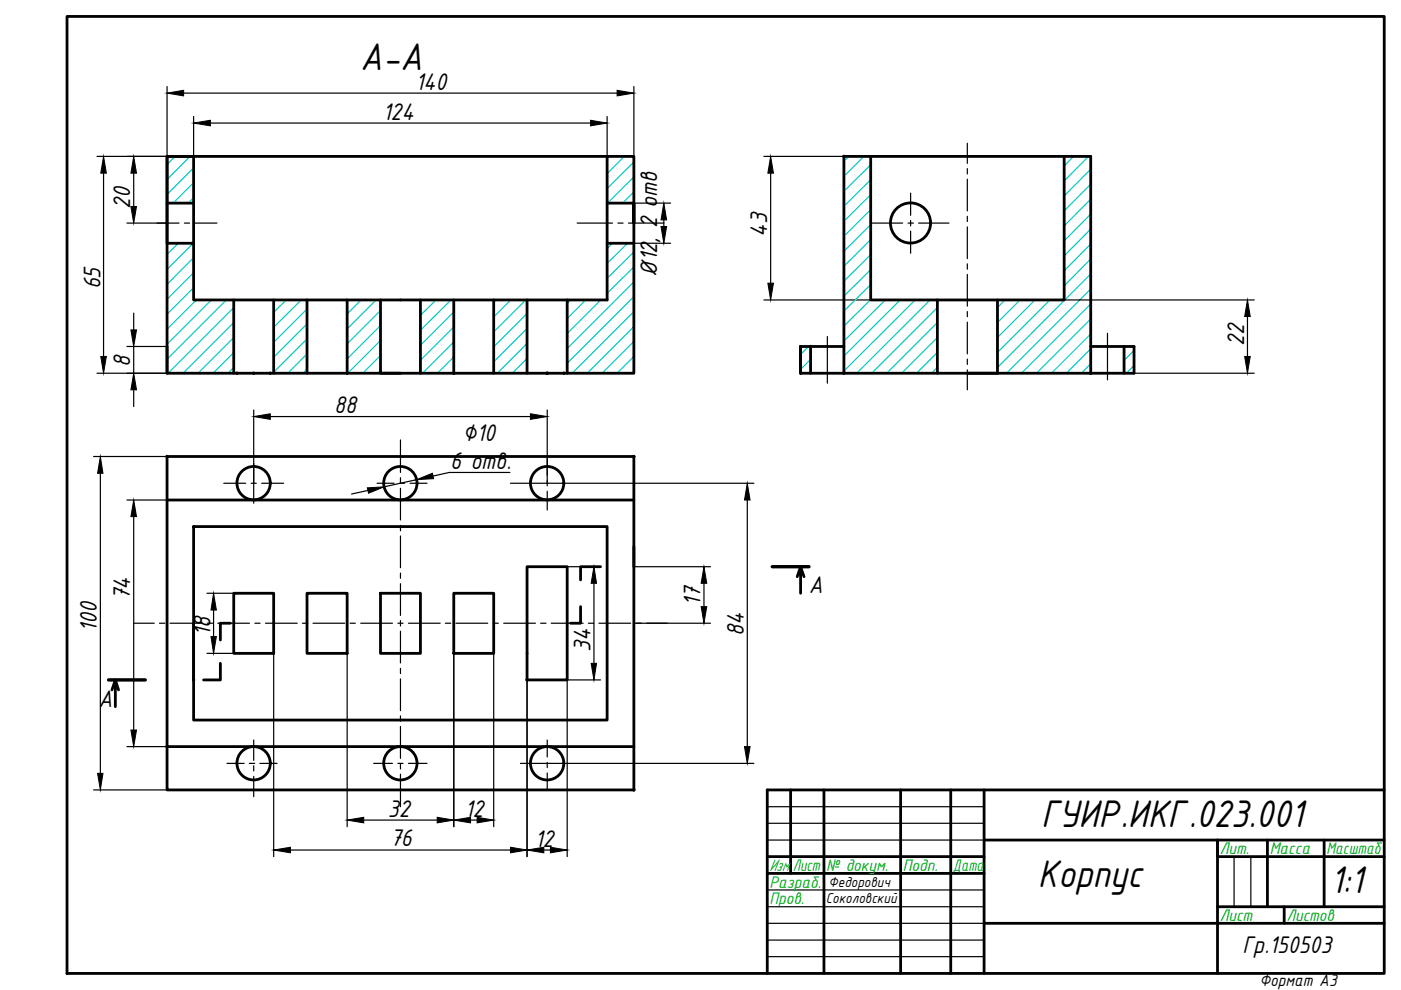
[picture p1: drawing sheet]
<svg xmlns="http://www.w3.org/2000/svg" width="297mm" height="210mm" viewBox="0 0 297 210" stroke-linecap="round" stroke-linejoin="round" font-family="sans-serif">
<!-- layer: 0 -->
<g fill="none" stroke="#000" stroke-width=".59">
<path d="M14.2 3.5h279.3v202.9h-279.3zM35.4 33.2h99v45.9h-99zM35.4 33.2h5.6v30.4h87.7v-30.4M35.4 33.2v18.4h5.6M184.6 33.2v30.4h41v-30.4M35.4 43.1h5.6M128.7 43.1h5.7M128.7 51.6h5.7M134.4 47.3v-4.2v4.2M35.4 73.5v5.6M49.6 63.6v15.5M58 63.6v15.5"/>
<path d="M65.1 63.6v15.5M73.6 63.6v15.5M80.7 63.6v15.5h4.2M89.1 63.6v15.5M96.2 63.6v15.5M104.7 63.6v15.5M111.7 63.6v15.5M120.3 63.6v15.5M169.7 73.5v5.6h70.7v-5.6h-9.1M169.7 73.5v5.6v-5.6M169.7 73.5h9.2M171.9 73.5v5.6"/>
<path d="M178.9 79.1v-45.9h52.4v45.9M198.7 63.6v15.5M211.5 63.6v15.5h-6.4M238.3 73.5v5.6M35.4 96.8h99v70.7h-99zM35.4 106h99M41 111.6h87.7v41.1h-87.7zM41 132.1v12.1M48.8 132.1h-2.1v3.6M49.6 125.8h8.4v12.7h-8.4zM65.1 125.8h8.5v12.7h-8.5zM80.7 125.8h8.4v12.7h-8.4z"/>
<path d="M96.2 125.8h8.5v12.7h-8.5zM111.7 120.2h8.6v24h-8.6zM123.1 128.6v3.5h-2.1M127.3 120.2h-4.2v2.8M169 122.3l.7-2.1v5.6M169.7 120.2l.8 2.1M24.5 144.2l-.8 2.1M25.1 146.3l-.6-2.1v5.6M35.4 158.3h99M46.7 140.6v3.6h-3.5M167.6 167.5v17.7M174.7 167.5v38.9"/>
<path d="M191 167.5v38.9M201.6 167.5v38.9M208.6 167.5v38.9M208.6 178.1h84.9M268.7 178.1v14.1M280.7 178.1v14.1M293.5 167.5h-130.8v38.9M162.7 181.6h45.9M162.7 185.2h45.9M208.6 195.8h84.9M258.1 192.2h35.4M272.3 192.2v3.6"/>
<path d="M293.5 181.6h-35.4v-3.5v28.3"/>
<circle cx="193" cy="47.3" r="4.3"/>
<circle cx="53.8" cy="102.4" r="3.5"/>
<circle cx="84.9" cy="102.4" r="3.5"/>
<circle cx="116" cy="102.4" r="3.5"/>
<circle cx="53.8" cy="161.8" r="3.5"/>
<circle cx="84.9" cy="161.8" r="3.5"/>
<circle cx="116" cy="161.8" r="3.5"/>
</g>
<path d="M162.7 171h45.9M162.7 174.6h45.9M162.7 178.1h45.9M162.7 188.7h45.9M162.7 192.2h45.9M162.7 199.3h45.9M162.7 195.8h45.9M261.6 181.6v10.6M265.2 181.6v10.6M162.7 202.8h45.9" fill="none" stroke="#000" stroke-width=".25"/>
<g fill="none" stroke="#00c7c7" stroke-width=".25">
<path d="M37.1 33.2l-1.7 1.7M40.3 33.2l-4.9 4.9M41 35.6l-5.6 5.6M41 38.7l-4.3 4.4M129.2 33.2l-.5 .4M132.4 33.2l-3.7 3.6M134.4 34.3l-5.7 5.7M134.4 37.5l-5.6 5.6M180 33.2l-1.1 1M183.2 33.2l-4.3 4.2M184.6 34.9l-5.7 5.7M184.6 38.1l-5.7 5.6"/>
<path d="M227.6 33.2l-2 2M230.8 33.2l-5.2 5.2M231.3 35.9l-5.7 5.6M231.3 39l-5.7 5.7M37.8 51.6l-2.4 2.3M41 51.6l-5.6 5.5M41 41.9l-1.1 1.2M41 54.6l-5.6 5.7M41 57.8l-5.6 5.7M129.9 51.6l-1.2 1.1M133 51.6l-4.3 4.3M134.4 40.7l-2.4 2.4"/>
<path d="M134.4 53.4l-5.7 5.6M134.4 56.6l-5.7 5.6M134.4 59.7l-14.1 14.2M184.6 41.3l-5.7 5.6M184.6 44.5l-5.7 5.6M184.6 47.6l-5.7 5.7M184.6 50.8l-5.7 5.6M184.6 54l-5.7 5.6M184.6 57.2l-5.7 5.6M231.3 42.2l-5.7 5.7M231.3 45.4l-5.7 5.7M231.3 48.6l-5.7 5.6"/>
<path d="M231.3 51.7l-5.7 5.7M231.3 54.9l-5.7 5.7M231.3 58.1l-19.8 19.8M41 61l-5.6 5.6M41.6 63.6l-6.2 6.2M44.8 63.6l-9.4 9.4M48 63.6l-12.6 12.6M49.6 65.2l-14 13.9M49.6 68.4l-10.8 10.7M49.6 71.6l-7.6 7.5M49.6 74.7l-4.4 4.4M49.6 77.9l-1.3 1.2"/>
<path d="M60.7 63.6l-2.7 2.6M63.9 63.6l-5.9 5.8M65.1 65.5l-7.1 7.1M65.1 68.7l-7.1 7M65.1 71.9l-7.1 7M65.1 75l-4.1 4.1M65.1 78.2l-.9 .9M76.6 63.6l-3 3M79.7 63.6l-6.1 6.1M80.7 65.8l-7.1 7.1M80.7 69l-7.1 7.1M80.7 72.2l-7 6.9"/>
<path d="M80.7 75.4l-3.8 3.7M80.7 78.5l-.6 .6M89.3 63.6l-.2 .1M92.4 63.6l-3.3 3.3M95.6 63.6l-6.5 6.4M96.2 66.1l-7.1 7.1M96.2 69.3l-7.1 7.1M96.2 72.5l-6.6 6.6M96.2 75.7l-3.5 3.4M96.2 78.8l-.3 .3M105.1 63.6l-.4 .4M108.3 63.6l-3.6 3.6"/>
<path d="M111.5 63.6l-6.8 6.8M111.7 66.5l-7 7M111.7 69.7l-7 7M111.7 72.8l-6.3 6.3M111.7 76l-3.1 3.1M121 63.6l-.7 .8M124.2 63.6l-3.9 3.9M127.4 63.6l-7.1 7.1M134.4 62.9l-14.1 14.1M134.4 66.1l-13.1 13M134.4 69.2l-9.9 9.9M134.4 72.4l-6.7 6.7"/>
<path d="M134.4 75.6l-3.6 3.5M134.4 78.8l-.4 .3M171.4 73.5l-1.7 1.7M171.9 76.2l-2.2 2.1M184.6 60.3l-5.7 5.7M184.6 63.5l-5.7 5.6M187.7 63.6l-8.8 8.7M190.9 63.6l-12 11.9M194 63.6l-15.1 15.1M197.2 63.6l-15.6 15.5M198.7 65.2l-13.9 13.9M198.7 68.4l-10.7 10.7"/>
<path d="M198.7 71.6l-7.5 7.5M198.7 74.7l-4.4 4.4M198.7 77.9l-1.2 1.2M213.1 63.6l-1.6 1.6M216.3 63.6l-4.8 4.8M219.4 63.6l-7.9 8M222.6 63.6l-11.1 11.1M231.3 61.3l-17.9 17.8M231.3 64.4l-14.7 14.7M231.3 67.6l-11.6 11.5M231.3 70.8l-8.4 8.3M231.3 74l-5.2 5.1"/>
<path d="M231.3 77.1l-2 2M240.4 74.3l-2.1 2.1M240.4 77.5l-1.6 1.6"/>
</g>
<!-- layer: 0 -->
<g fill="#000" stroke="#000" stroke-width=".21">
<circle cx="178.9" cy="33.2" r=".25"/>
<circle cx="50.2" cy="79.1" r=".25"/>
<circle cx="53.8" cy="79.1" r=".25"/>
<circle cx="57.3" cy="79.1" r=".25"/>
<circle cx="73.6" cy="79.1" r=".25"/>
<circle cx="96.2" cy="79.1" r=".25"/>
<circle cx="116" cy="79.1" r=".25"/>
<circle cx="119.5" cy="79.1" r=".25"/>
<circle cx="171.9" cy="73.5" r=".25"/>
<circle cx="178.9" cy="79.1" r=".25"/>
<circle cx="231.3" cy="79.1" r=".25"/>
<circle cx="35.4" cy="96.8" r=".25"/>
<circle cx="134.4" cy="96.8" r=".25"/>
<circle cx="35.4" cy="158.3" r=".25"/>
<circle cx="41" cy="144.2" r=".25"/>
<circle cx="111.7" cy="144.2" r=".25"/>
<circle cx="134.4" cy="167.5" r=".25"/>
</g>
<g fill="none" stroke="#000" stroke-width=".25">
<path d="M205.1 30.4v4.2M205.1 35.7v1.2M205.1 38v6.7M33.3 47.3h4.7M39.1 47.3h1.1M41.3 47.3h4.7M122.4 47.3h7.5M131 47.3h1.1M133.3 47.3h7.4M184.9 47.3h6.5M192.5 47.3h1.2M193.1 41v4.6"/>
<path d="M193.1 46.8v1.1M193.1 49v4.7M194.8 47.3h6.4M205.1 45.9v1.1M205.1 48.1v6.7M205.1 55.9v1.2M205.1 58.2v6.7M175.4 71.3v10M205.1 66.1v1.1M205.1 68.3v6.7M205.1 76.1v1.2M205.1 78.4v4.2"/>
<path d="M234.8 70.7v9.8M53.8 98.2v8.5M84.9 93.3v6.9M116 96.8v4M47.4 102.5h4.7M53.2 102.5h1.1M55.5 102.5h4.6M80 102.5h3.6M84.7 102.5h1.1M84.9 101.3v1.1M84.9 103.5v6.8M84.9 111.4v1.1"/>
<path d="M84.9 113.6v6.8M86.9 102.5h3.6M108.2 102.5h7.8M116 101.9v1.1M116 104.2v3.9M28.3 132.1h4.4M33.8 132.1h1.2M36.1 132.1h6.7M43.9 132.1h1.2M46.2 132.1h6.7M54 132.1h1.1M56.3 132.1h6.7"/>
<path d="M64.1 132.1h1.2M66.4 132.1h6.7M74.2 132.1h1.1M76.5 132.1h6.7M84.4 132.1h1.1M84.9 121.5v1.1M84.9 123.8v6.7M84.9 131.6v1.1M84.9 133.8v6.8M86.6 132.1h6.7M94.4 132.1h1.2M96.7 132.1h6.7"/>
<path d="M104.5 132.1h1.1M106.8 132.1h6.7M114.6 132.1h1.2M116.9 132.1h6.7M124.7 132.1h1.2M127 132.1h6.7M134.9 132.1h1.1M137.1 132.1h4.4M53.8 156.9v4.3M84.9 141.7v1.1M84.9 143.9v6.8M84.9 151.8v1.1"/>
<path d="M84.9 154v6.8M116 156.9v3.6M48.1 161.9h3.7M52.9 161.9h1.1M53.8 162.4v1.1M53.8 164.6v4.3M55.1 161.9h3.6M79.2 161.9h4M84.4 161.9h1.1M84.9 161.9v1.1M84.9 164.1v6.9M86.6 161.9h3.9"/>
<path d="M110.3 161.9h5.7M116 161.6v1.1M116 163.9v3.6"/>
</g>
<g fill="none" stroke="#000" stroke-width=".25">
<path d="M35.4 18.3v14.9h-14.8M38.9 19.7h91.9M134.4 18.3v14.9M22 36.7v38.9M28.3 36.7v7.1M41 24.7v8.5M44.6 26.1h80.6M128.7 24.7v8.5M162 33.2h22.6M163.4 36.7v23.3M26.9 47.3h8.5M134.4 43.1h7.8"/>
<path d="M134.4 51.6h7.8M140.7 46.6v1.4M20.6 79.1h14.8M26.9 73.5h8.5M28.3 66.4v3.5M28.3 73.5v5.6M35.4 73.5h.1M49.6 73.5h.1M162 63.6h22.6M225.6 63.6h40.3M240.4 79.1h25.5M264.5 67.1v8.5"/>
<path d="M19.8 96.8h15.6M28.3 82.6v3.6M53.8 86.9v15.6M57.3 88.3h55.2M116 86.9v15.6h43.8M21.3 100.3v63.7M26.9 106h8.5M28.3 109.5v45.3M78 104l-3.5 .7M88.3 101.7l-6.9 1.5M108.1 100.2h-12.9l-3.4 .7M158.4 106v52.3"/>
<path d="M43.9 125.8h5.7M43.9 138.5h5.7M45.3 129.3v5.7M58 138.5v43.1M73.6 138.5v36.8M96.2 138.5v36.8M104.7 138.5v36.8M120.3 120.2h7M125.9 123.7v16.9M134.4 120.2h16.3M134.4 132.1h16.3M149.3 123.7v4.9"/>
<path d="M26.9 158.3h8.5M111.7 144.2v37.4M127.3 144.2h-7v37.4M19.8 167.5h15.6M77.1 173.9h15.6M99.8 173.9h1.4M116 161.9h43.8M61.6 180.2h46.6M115.3 180.2h1.4"/>
</g>
<g fill="#000" stroke="#000" stroke-width=".21">
<path d="M35.4 19.7l3.5-.6v1.2zM130.8 19.1l3.6 .6-3.6 .6zM22 33.2l.5 3.5h-1.1zM28.3 33.2l.6 3.5h-1.1zM41 26.1l3.6-.6v1.2zM125.2 25.5l3.5 .6-3.5 .6zM163.4 33.2l.6 3.5h-1.2zM27.8 43.8h1.1l-.6 3.5zM140.7 43.1l.6 3.5h-1.1zM140.2 48h1.1l-.6 3.6zM21.4 75.6h1.1l-.5 3.5zM27.8 69.9h1.1l-.6 3.6z"/>
<path d="M162.8 60h1.2l-.6 3.6zM263.9 75.6h1.2l-.6 3.5zM264.5 63.6l.6 3.5h-1.2zM28.3 79.1l.6 3.5h-1.1zM53.8 88.3l3.5-.6v1.2zM112.5 87.7l3.5 .6-3.5 .6zM21.3 96.8l.5 3.5h-1.1zM28.3 106l.6 3.5h-1.1zM77.9 103.4l3.5-.2-3.3 1.4zM88.3 101.7l3.4-1.4 .2 1.2zM158.4 102.5l.6 3.5h-1.2zM45.3 125.8l.6 3.5h-1.2z"/>
<path d="M44.7 135h1.2l-.6 3.5zM125.9 120.2l.6 3.5h-1.2zM149.3 120.2l.5 3.5h-1.1zM148.7 128.6h1.1l-.5 3.5zM27.8 154.8h1.1l-.6 3.5zM125.3 140.6h1.2l-.6 3.6zM157.8 158.3h1.2l-.6 3.6zM20.7 164h1.1l-.5 3.5zM58 180.2l3.6-.6v1.2zM73.6 173.9l3.5-.6v1.2zM92.7 173.3l3.5 .6-3.5 .6zM96.2 173.9l3.6-.6v1.2z"/>
<path d="M101.2 173.3l3.5 .6-3.5 .6zM108.2 179.6l3.5 .6-3.5 .6zM111.7 180.2l3.6-.6v1.2zM116.7 179.6l3.6 .6-3.6 .6z"/>
</g>
<!-- layer: 0 -->
<path d="M163.7 120.2h7.8M23 144.2h7.8" fill="none" stroke="#000" stroke-width=".72"/>
<g font-size="8.8">
<text x="76.4" y="14.8">А-А</text>
<text x="220.8" y="175.3">ГУИР.ИКГ.023.001</text>
<text x="220" y="188">Корпус</text>
<text x="282.1" y="189.4">1:1</text>
</g>
<g font-size="5.5">
<text x="88.1" y="19">140</text>
<text x="81.2" y="25.4">124</text>
<text x="27.6" y="44.3" transform="rotate(-90 27.6 44.3)">20</text>
<text x="139.3" y="44" transform="rotate(-90 139.3 44)">отв</text>
<text x="162.7" y="50.2" transform="rotate(-90 162.7 50.2)">43</text>
<text x="139.3" y="58.7" transform="rotate(-90 139.3 58.7)">Ø12, 2</text>
<text x="21.3" y="61.4" transform="rotate(-90 21.3 61.4)">65</text>
<text x="27.6" y="77.9" transform="rotate(-90 27.6 77.9)">8</text>
<text x="263.8" y="73.3" transform="rotate(-90 263.8 73.3)">22</text>
<text x="70.9" y="87.6">88</text>
<text x="98.1" y="93.6">∅10</text>
<text x="95.4" y="99.5">6 отв.</text>
<text x="171.5" y="125.8">А</text>
<text x="27.6" y="127.3" transform="rotate(-90 27.6 127.3)">74</text>
<text x="148.5" y="128.5" transform="rotate(-90 148.5 128.5)">17</text>
<text x="20.6" y="134" transform="rotate(-90 20.6 134)">100</text>
<text x="44.6" y="134.8" transform="rotate(-90 44.6 134.8)">18</text>
<text x="157.7" y="134.8" transform="rotate(-90 157.7 134.8)">84</text>
<text x="125.2" y="138.3" transform="rotate(-90 125.2 138.3)">34</text>
<text x="20.9" y="149.8">А</text>
<text x="82.2" y="173.2">32</text>
<text x="98.5" y="173.2">12</text>
<text x="82.7" y="179.5">76</text>
<text x="113.4" y="179.5">12</text>
<text x="263.4" y="202.2">Гр.150503</text>
</g>
<g font-size="3.8" fill="#00ad00">
<text x="163.1" y="184.7">Изм.</text>
<text x="168.1" y="184.7">Лист</text>
<text x="175.2" y="184.7">№ докум.</text>
<text x="191.4" y="184.7">Подп.</text>
<text x="202" y="184.7">Дата</text>
<text x="258.6" y="181.2">Лит.</text>
<text x="269.2" y="181.2">Масса</text>
<text x="281.2" y="181.2">Масштаб</text>
<text x="163.1" y="188.2">Разраб.</text>
<text x="163.1" y="191.7">Пров.</text>
<text x="258.6" y="195.3">Лист</text>
<text x="272.7" y="195.3">Листов</text>
</g>
<text font-size="3.8" x="267" y="209.1">Формат А3</text>
<g font-size="3.3">
<text x="175.1" y="191.5">Соколовский</text>
<text x="175.7" y="188">Федорович</text>
</g>
</svg>
